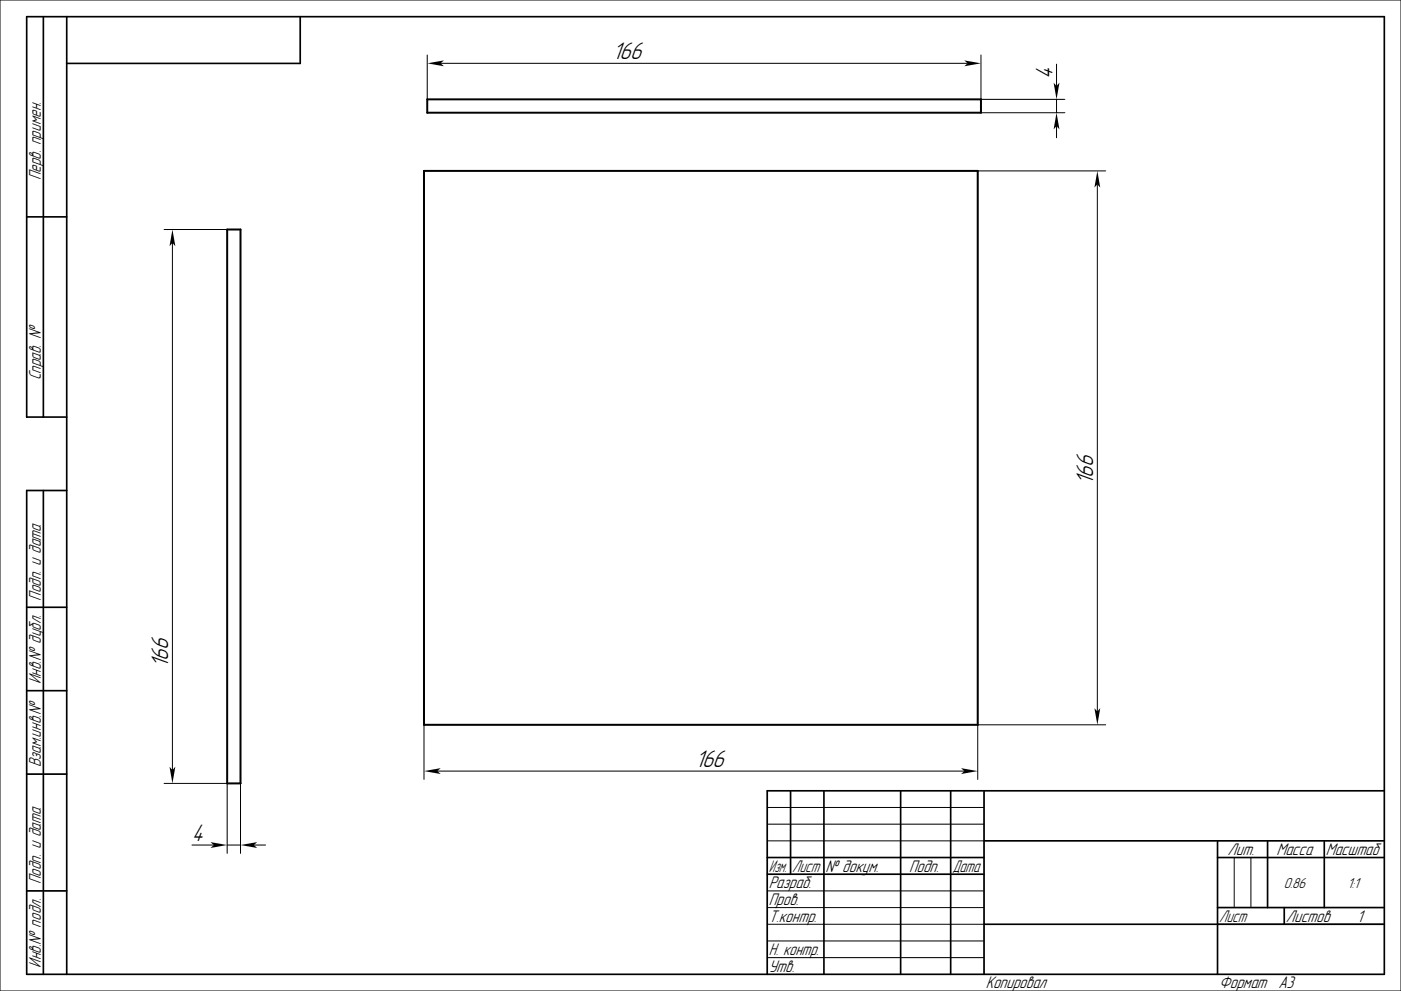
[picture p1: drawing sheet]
<svg xmlns="http://www.w3.org/2000/svg" width="420mm" height="297mm" viewBox="0 0 420 297" stroke-linecap="round" stroke-linejoin="round" font-family="sans-serif">
<g fill="none" stroke="#000" stroke-width=".3">
<path d="M0 0h420v297h-420zM128.1 16.5v13.3M132.1 19h158M294.1 16.5v13.3h25.1M316.7 19.2v6.6M294.1 33.8h25.1M316.7 29.8v4M316.7 37.8v3.5M293.1 51.2h38.4M329 55.2v158M49.2 68.8h18.9M51.7 72.8v158"/>
<path d="M127.1 217.2v16.4M331.5 217.2h-38.4v16.4M49.2 234.8h18.9v21M72.1 234.8v21M131.1 231.1h158M57.5 253.3h6.6M68.1 253.3h4M76.1 253.3h3.5M230 252h65M230 242h65M230 247h65M370 257v15"/>
<path d="M375 257v15M230 277h65M230 267h65M230 272h65M365 277h50M230 282h65M230 287h65"/>
</g>
<g fill="none" stroke="#000" stroke-width=".5">
<path d="M13 5v120M20 5v287M90 5v14h-70M8 65h12M20 125h-12v-120h407v287h-407v-145h12M13 147v145M8 182h12M8 207h12M8 232h12M237 237v25M247 237v55M270 237v55"/>
<path d="M285 237v55M295 237v55M415 237h-185v55M230 257h65M295 252h120M365 257h50M365 252v40M380 252v20M397 252v20M8 267h12M230 262h65M295 277h120"/>
<path d="M365 272h50M385 272v5"/>
</g>
<path d="M128.1 29.8h166v4h-166zM127.1 51.2h166v166h-166zM68.1 68.8h4v166h-4z" fill="none" stroke="#000" stroke-width=".6"/>
<g fill="#000">
<path d="M128.1 19l5-.9-1 .9 1 .9z" fill-rule="evenodd"/>
<path d="M289.1 18.1l5 .9-5 .9 1-.9z" fill-rule="evenodd"/>
<path d="M315.9 24.8l.8 1 .9-1-.9 5z" fill-rule="evenodd"/>
<path d="M316.7 33.8l.9 5-.9-1-.8 1z" fill-rule="evenodd"/>
<path d="M329 51.2l.8 5-.8-1-.9 1z" fill-rule="evenodd"/>
<path d="M51.7 68.8l.9 5-.9-1-.9 1z" fill-rule="evenodd"/>
<path d="M328.1 212.2l.9 1 .8-1-.8 5z" fill-rule="evenodd"/>
<path d="M50.8 229.8l.9 1 .9-1-.9 5z" fill-rule="evenodd"/>
<path d="M127.1 231.1l5-.9-1 .9 1 .9z" fill-rule="evenodd"/>
<path d="M288.1 230.2l5 .9-5 .9 1-.9z" fill-rule="evenodd"/>
<path d="M63.1 252.4l5 .9-5 .8 1-.8z" fill-rule="evenodd"/>
<path d="M72.1 253.3l5-.9-1 .9 1 .8z" fill-rule="evenodd"/>
</g>
<g font-size="6.7">
<text x="183.6" y="17.7">166</text>
<text x="315.5" y="23.8" transform="rotate(-90 315.5 23.8)">4</text>
<text x="327.7" y="145.2" transform="rotate(-90 327.7 145.2)">166</text>
<text x="50.4" y="200.2" transform="rotate(-90 50.4 200.2)">166</text>
<text x="208.4" y="229.8">166</text>
<text x="57.5" y="252">4</text>
</g>
<g font-size="4.7">
<text x="12.2" y="54" transform="rotate(-90 12.2 54)">Перв. примен.</text>
<text x="12.2" y="114" transform="rotate(-90 12.2 114)">Справ. №</text>
<text x="12.2" y="180" transform="rotate(-90 12.2 180)">Подп. и дата</text>
<text x="12.2" y="205" transform="rotate(-90 12.2 205)">Инв.№ дубл.</text>
<text x="12.2" y="230" transform="rotate(-90 12.2 230)">Взам.инв.№</text>
<text x="368" y="256.2">Лит.</text>
<text x="382.7" y="256.2">Масса</text>
<text x="397.5" y="256.2">Масштаб</text>
<text x="230.5" y="261.3">Изм.</text>
<text x="237.5" y="261.3">Лист</text>
<text x="247.5" y="261.3">№ докум.</text>
<text x="272.5" y="261.3">Подп.</text>
<text x="285.5" y="261.3">Дата</text>
<text x="12.2" y="265" transform="rotate(-90 12.2 265)">Подп. и дата</text>
<text x="230.5" y="266.3">Разраб.</text>
<text x="230.5" y="271.3">Пров.</text>
<text x="230.5" y="276.3">Т.контр.</text>
<text x="365.5" y="276.2">Лист</text>
<text x="385.5" y="276.2">Листов</text>
<text x="406.8" y="276.3">1</text>
<text x="230.5" y="286.3">Н. контр.</text>
<text x="12.2" y="290" transform="rotate(-90 12.2 290)">Инв.№ подл.</text>
<text x="230.5" y="291.3">Утв.</text>
<text x="295.5" y="296.3">Копировал</text>
<text x="365.5" y="296.3">Формат</text>
<text x="383.2" y="296.3">A3</text>
</g>
<g font-size="4">
<text x="384.9" y="266">0.86</text>
<text x="404" y="266">1:1</text>
</g>
</svg>
